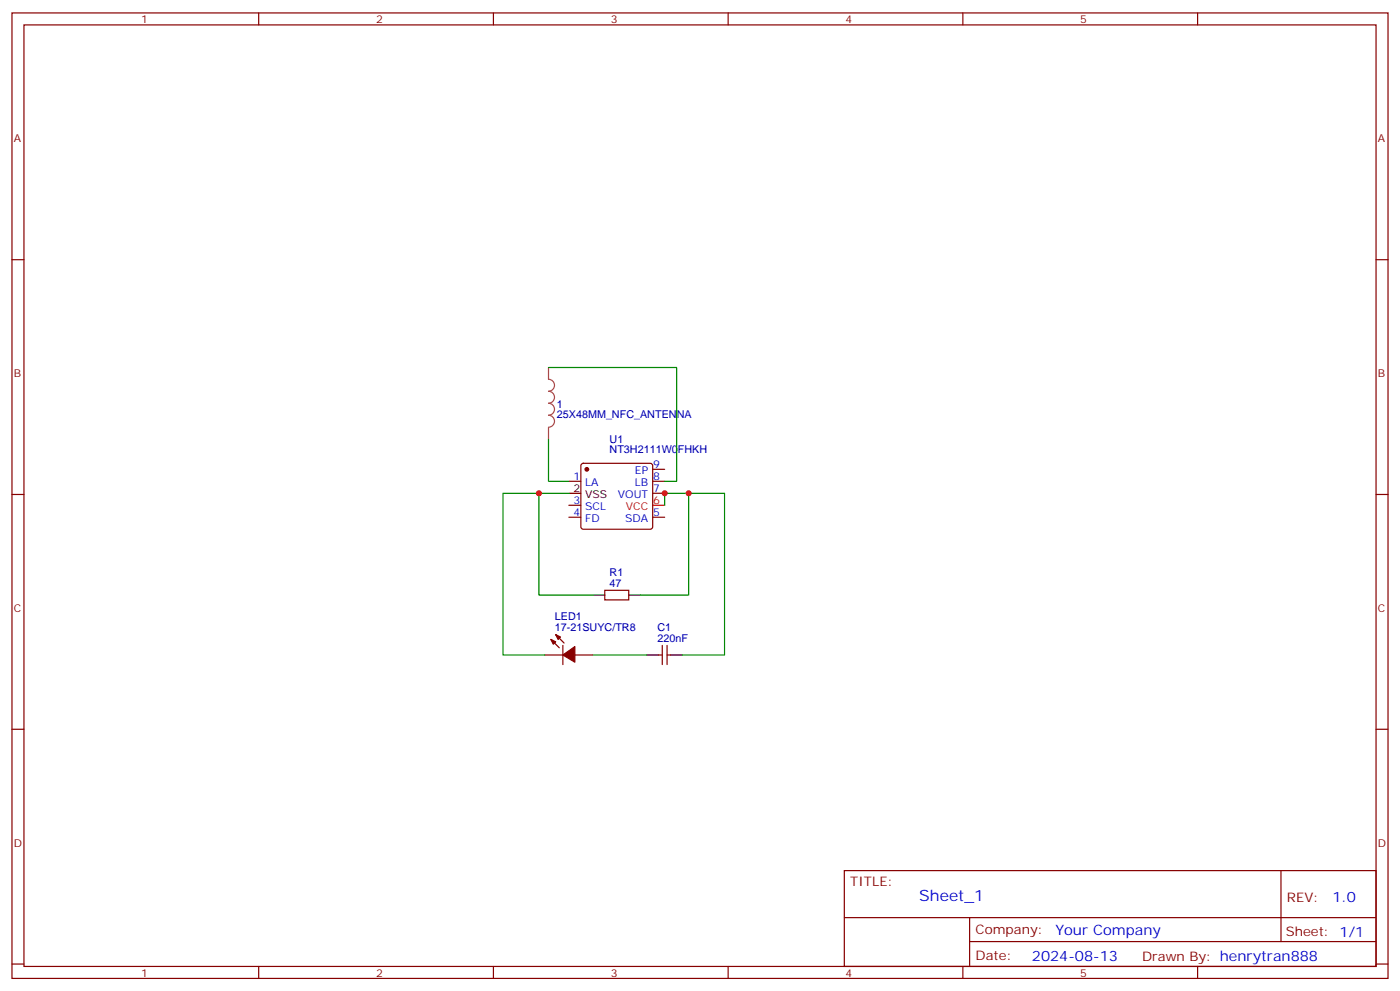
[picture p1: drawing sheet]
<svg xmlns="http://www.w3.org/2000/svg" width="412mm" height="292mm" viewBox="0 0 412 292" stroke-linecap="round" stroke-linejoin="round" font-family="sans-serif">
<g fill="none" stroke="#870000" stroke-width=".35">
<path d="M3.5 3.8h405.4v284.3h-405.4zM7.1 7.3h398.2v277.3h-398.2zM76.2 3.8v3.5M145.3 3.8v3.5M214.5 3.8v3.5M283.6 3.8v3.5M352.8 3.8v3.5M3.5 76.5h3.6M405.3 76.5h3.6M171.3 136.7l.5-.2h19.8l.5 .2 .2 .5v18l-.3 .5-.4 .2h-19.8l-.5-.3-.2-.4v-18zM192.3 138.2h3.5M3.5 145.6h3.6"/>
<path d="M167.6 141.7h3.5M167.6 152.3h3.5M167.6 148.8h3.5M192.3 141.7h3.5M192.3 145.3h3.5M192.3 152.3h3.5M405.3 145.6h3.6M178.2 173.8h7v2.9h-7zM160.5 192.9h5.3M162.3 188.3l2.4 2.5M163.7 186.9l2.5 2.5M165.8 190.1v5.6"/>
<path d="M169.3 192.9h5.3M194 192.9h1.1M195.1 190.1v5.6M196.5 190.1v5.6M196.5 192.9h1.1M3.5 214.8h3.6M405.3 214.8h3.6M248.7 256.4h156.6v28.2h-156.6zM377.3 256.4v20.9M248.7 270.2h156.5M285.6 277.3h119.6M285.6 270.2v14.2"/>
<path d="M3.5 283.9h3.6M76.2 284.6v3.5M145.3 284.6v3.5M214.5 284.6v3.5M283.6 284.6v3.5M352.8 284.6v3.5M405.3 283.9h3.6"/>
</g>
<path d="M192.3 148.8h3.5" fill="none" stroke="#f00" stroke-width=".35"/>
<path d="M167.6 145.3h3.5M174.6 175.3h3.6M185.2 175.3h3.5M190.5 192.9h3.5M197.6 192.9h3.5" fill="none" stroke="#000" stroke-width=".35"/>
<g fill="#870000" stroke="#870000" stroke-width=".35">
<path d="M162.3 188.3l1.4 .7-.7 .7z"/>
<path d="M163.7 186.9l1.4 .7-.7 .7z"/>
<path d="M165.8 192.9l3.5-2.5v4.6z"/>
<circle cx="172.9" cy="138.2" r=".53"/>
</g>
<path d="M161.6 108.2v3.5a1.76 1.76 0 0 1 1.7 1.8 1.76 1.76 0 0 1-1.7 1.7 1.76 1.76 0 0 1 1.7 1.8 1.76 1.76 0 0 1-1.7 1.8 1.76 1.76 0 0 1 1.7 1.7 1.76 1.76 0 0 1-1.7 1.8 1.76 1.76 0 0 1 1.7 1.8 1.76 1.76 0 0 1-1.7 1.7M161.6 125.9v3.5" fill="none" stroke="#a64a4a" stroke-width=".35"/>
<path d="M161.6 108.2h37.7v33.5h-3.5M161.6 129.4v12.3h6M158.7 145.3h-10.5v47.6h12.3M167.6 145.3h-8.9v30h15.9M195.8 148.8v-3.5h7v30h-14.1M202.8 145.3h10.6v47.6h-12.3M174.6 192.9h15.9" fill="none" stroke="#008700" stroke-width=".35"/>
<g fill="#c00">
<circle cx="202.8" cy="145.3" r=".88"/>
<circle cx="158.8" cy="145.3" r=".88"/>
<circle cx="195.8" cy="145.3" r=".88"/>
</g>
<text font-size="4.6" fill="#00f" x="270.8" y="265.4">Sheet_1</text>
<g font-size="4.2" fill="#00f">
<text x="392.5" y="265.7">1.0</text>
<text x="310.9" y="275.2">Your Company</text>
<text x="304" y="283">2024-08-13</text>
</g>
<g font-size="3.9" fill="#800">
<text x="250.5" y="261">TITLE:</text>
<text x="379.1" y="265.7">REV:</text>
<text x="287.4" y="275.2">Company:</text>
<text x="378.7" y="275.8">Sheet: 1/1</text>
<text x="287.4" y="282.9">Date:</text>
<text x="336.4" y="282.9">Drawn By: henrytran888</text>
</g>
<g font-size="3.2" fill="#800">
<text x="41.6" y="6.8">1</text>
<text x="110.8" y="6.8">2</text>
<text x="179.9" y="6.8">3</text>
<text x="249.1" y="6.8">4</text>
<text x="318.2" y="6.8">5</text>
<text x="4.1" y="41.9">A</text>
<text x="405.9" y="41.9">A</text>
<text x="4.1" y="111.1">B</text>
<text x="405.9" y="111.1">B</text>
<text x="4.1" y="180.2">C</text>
<text x="405.9" y="180.2">C</text>
<text x="4.1" y="249.3">D</text>
<text x="405.9" y="249.3">D</text>
<text x="41.6" y="287.6">1</text>
<text x="110.8" y="287.6">2</text>
<text x="179.9" y="287.6">3</text>
<text x="249.1" y="287.6">4</text>
<text x="318.2" y="287.6">5</text>
</g>
<g font-size="3.2" fill="#000080">
<text x="164" y="123.2">25X48MM_NFC_ANTENNA</text>
<text x="164" y="120">1</text>
<text x="179.6" y="130.4">U1</text>
<text x="179.6" y="133.5">NT3H2111W0FHKH</text>
<text x="179.6" y="172.8">47</text>
<text x="179.6" y="169.7">R1</text>
<text x="163.5" y="185.8">17-21SUYC/TR8</text>
<text x="163.5" y="182.7">LED1</text>
<text x="193.7" y="185.9">C1</text>
<text x="193.7" y="189">220nF</text>
</g>
<g font-size="3.2" fill="#00f">
<text x="192.4" y="137.9">9</text>
<text x="168.9" y="141.4">1</text>
<text x="172.4" y="143.2">LA</text>
<text x="187" y="143.2">LB</text>
<text x="187" y="139.6">EP</text>
<text x="192.4" y="141.4">8</text>
<text x="168.9" y="148.4">3</text>
<text x="182" y="146.7">VOUT</text>
<text x="192.4" y="144.9">7</text>
<text x="168.9" y="152">4</text>
<text x="172.4" y="153.7">FD</text>
<text x="172.4" y="150.2">SCL</text>
<text x="184.2" y="153.7">SDA</text>
<text x="192.4" y="152">5</text>
</g>
<g font-size="3.2">
<text x="168.9" y="144.9">2</text>
<text x="172.4" y="146.7">VSS</text>
</g>
<g font-size="3.2" fill="#f00">
<text x="192.4" y="148.4">6</text>
<text x="184.4" y="150.2">VCC</text>
</g>
</svg>
